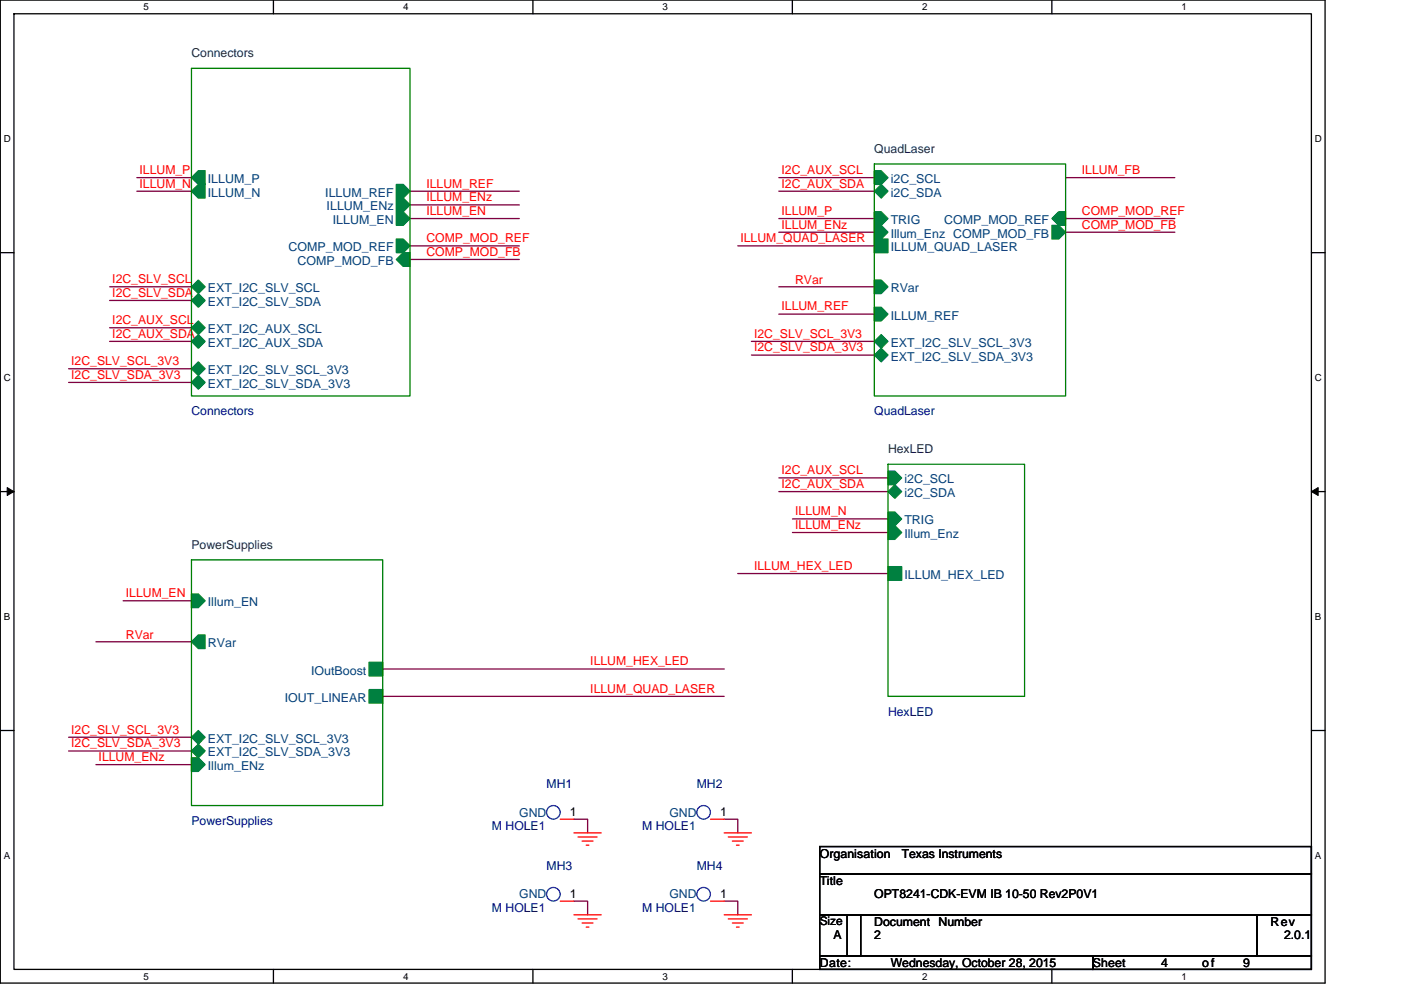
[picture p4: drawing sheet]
<svg xmlns="http://www.w3.org/2000/svg" width="297mm" height="210mm" viewBox="0 0 297 210" stroke-linecap="round" stroke-linejoin="round" font-family="sans-serif">
<path d="M.1 0h280.8v208.5h-280.8zM3 2.9h275v202.7h-275z" fill="none" stroke="#000" stroke-width=".28"/>
<g fill="#fff">
<path d="M30.5 .3h1.1v2.3h-1.1z"/>
<path d="M30.5 205.9h1.1v2.3h-1.1z"/>
</g>
<path d="M58 0v2.9M58 205.6v2.9" fill="none" stroke="#000" stroke-width=".28"/>
<g fill="#fff">
<path d="M85.5 .3h1.1v2.3h-1.1z"/>
<path d="M85.5 205.9h1.1v2.3h-1.1z"/>
</g>
<path d="M113 0v2.9M113 205.6v2.9" fill="none" stroke="#000" stroke-width=".28"/>
<g fill="#fff">
<path d="M140.5 .3h1.1v2.3h-1.1z"/>
<path d="M140.5 205.9h1.1v2.3h-1.1z"/>
</g>
<path d="M168 0v2.9M168 205.6v2.9" fill="none" stroke="#000" stroke-width=".28"/>
<g fill="#fff">
<path d="M195.5 .3h1.2v2.3h-1.2z"/>
<path d="M195.5 205.9h1.2v2.3h-1.2z"/>
</g>
<path d="M223 0v2.9M223 205.6v2.9" fill="none" stroke="#000" stroke-width=".28"/>
<g fill="#fff">
<path d="M250.5 .3h1.2v2.3h-1.2z"/>
<path d="M250.5 205.9h1.2v2.3h-1.2z"/>
<path d="M.8 28.3h1.5v2.3h-1.5z"/>
<path d="M278.8 28.3h1.5v2.3h-1.5z"/>
<path d="M.8 78.9h1.5v2.3h-1.5z"/>
<path d="M278.8 78.9h1.5v2.3h-1.5z"/>
</g>
<path d="M.1 53.6h2.9M278 53.6h2.9" fill="none" stroke="#000" stroke-width=".28"/>
<g fill="#fff">
<path d="M.8 129.6h1.4v2.3h-1.4z"/>
<path d="M278.8 129.6h1.4v2.3h-1.4z"/>
</g>
<path d="M.1 104.3h2.9M278 104.3h2.9" fill="none" stroke="#000" stroke-width=".28"/>
<path d="M1.5 103.4l1.5 .9-1.5 .8zM278 104.3l1.5-.9v1.7z" fill="#000" stroke="#000" stroke-width=".21"/>
<g fill="#fff">
<path d="M.8 180.3h1.4v2.3h-1.4z"/>
<path d="M278.8 180.3h1.4v2.3h-1.4z"/>
</g>
<path d="M.1 154.9h2.9M278 154.9h2.9M173.8 179.6h104.2v5.7h-104.2zM173.8 194h8.7v8.7h-8.7zM173.8 185.3h104.2v8.7h-104.2zM179.6 194h86.9v8.7h-86.9zM266.5 194h11.5v8.7h-11.5zM173.8 202.7h57.9v2.9h-57.9zM231.7 202.7h46.3v2.9h-46.3z" fill="none" stroke="#000" stroke-width=".28"/>
<g fill="none" stroke="#800040" stroke-width=".28">
<path d="M29 37.7h11.6M165.1 37.7h20.3M225.9 37.7h23.2M29 40.6h11.6M86.9 43.5h23.2M86.9 40.6h23.2M86.9 46.4h23.2M86.9 52.2h23.2M86.9 55h23.2M156.4 52.2h29M165.1 46.4h20.3M165.1 49.3h20.3"/>
<path d="M165.1 40.6h20.3M225.9 49.3h23.2M225.9 46.4h23.2M14.5 78.2h26.1M23.2 69.5h17.4M23.2 72.4h17.4M23.2 60.8h17.4M23.2 63.7h17.4M159.3 75.3h26.1M159.3 72.4h26.1M165.1 66.6h20.3M165.1 60.8h20.3"/>
<path d="M14.5 81.1h26.1M165.1 101.4h23.2M165.1 104.3h23.2M168 110.1h20.3M168 112.9h20.3M20.3 136.1h20.3M26.1 127.4h14.5M156.4 121.6h31.9M14.5 159.3h26.1M14.5 156.4h26.1M81.1 141.9h72.4M81.1 147.7h72.4"/>
<path d="M20.3 162.2h20.3M121.7 173.8h2.9v2.9M153.5 173.8h2.9v2.9M121.7 191.1h2.9v2.9M153.5 191.1h2.9v2.9"/>
</g>
<g fill="none" stroke="#f00" stroke-width=".28">
<path d="M118.8 173.8h2.9M121.7 176.7h5.8M122.6 177.5h4M123.4 178.4h2.3M124.3 179.3h.6M150.6 173.8h2.9M153.5 176.7h5.8M154.4 177.5h4.1M155.3 178.4h2.3M156.1 179.3h.6M118.8 191.1h2.9M121.7 194h5.8"/>
<path d="M122.6 194.9h4M123.4 195.8h2.3M124.3 196.6h.6M150.6 191.1h2.9M153.5 194h5.8M154.4 194.9h4.1M155.3 195.8h2.3M156.1 196.6h.6"/>
</g>
<g fill="none" stroke="#00f" stroke-width=".28">
<circle cx="117.3" cy="172.3" r="1.44"/>
<circle cx="149.2" cy="172.3" r="1.44"/>
<circle cx="117.3" cy="189.7" r="1.44"/>
<circle cx="149.2" cy="189.7" r="1.44"/>
</g>
<g fill="#008040" stroke="#008040" stroke-width=".28">
<path d="M185.4 36.2h1.4l1.5 1.5-1.5 1.4h-1.4z" fill-rule="evenodd"/>
<path d="M185.4 40.6l1.4-1.5 1.5 1.5-1.5 1.4z" fill-rule="evenodd"/>
<path d="M185.4 44.9h1.4l1.5 1.5-1.5 1.4h-1.4z" fill-rule="evenodd"/>
<path d="M185.4 47.8h1.4l1.5 1.5-1.5 1.4h-1.4z" fill-rule="evenodd"/>
<path d="M185.4 50.7h2.9v2.9h-2.9z" fill-rule="evenodd"/>
<path d="M185.4 65.2h1.4l1.5 1.4-1.5 1.5h-1.4z" fill-rule="evenodd"/>
<path d="M185.4 72.4l1.4-1.4 1.5 1.4-1.5 1.5z" fill-rule="evenodd"/>
<path d="M185.4 59.4h1.4l1.5 1.4-1.5 1.5h-1.4z" fill-rule="evenodd"/>
<path d="M185.4 75.3l1.4-1.4 1.5 1.4-1.5 1.5z" fill-rule="evenodd"/>
<path d="M223 46.4l1.5-1.5h1.4v2.9h-1.4z" fill-rule="evenodd"/>
<path d="M223 47.8h1.5l1.4 1.5-1.4 1.4h-1.5z" fill-rule="evenodd"/>
<path d="M188.3 99.9h1.4l1.5 1.5-1.5 1.4h-1.4z" fill-rule="evenodd"/>
<path d="M188.3 104.3l1.4-1.5 1.5 1.5-1.5 1.4z" fill-rule="evenodd"/>
<path d="M188.3 108.6h1.4l1.5 1.5-1.5 1.4h-1.4z" fill-rule="evenodd"/>
<path d="M188.3 111.5h1.4l1.5 1.4-1.5 1.5h-1.4z" fill-rule="evenodd"/>
<path d="M188.3 120.2h2.9v2.9h-2.9z" fill-rule="evenodd"/>
<path d="M40.6 126h1.5l1.4 1.4-1.4 1.5h-1.5z" fill-rule="evenodd"/>
<path d="M78.2 140.5h2.9v2.9h-2.9z" fill-rule="evenodd"/>
<path d="M78.2 146.3h2.9v2.8h-2.9z" fill-rule="evenodd"/>
<path d="M40.6 136.1l1.5-1.4h1.4v2.9h-1.4z" fill-rule="evenodd"/>
<path d="M40.6 156.4l1.5-1.5 1.4 1.5-1.4 1.4z" fill-rule="evenodd"/>
<path d="M40.6 159.3l1.5-1.5 1.4 1.5-1.4 1.4z" fill-rule="evenodd"/>
<path d="M40.6 160.7h1.5l1.4 1.5-1.4 1.4h-1.5z" fill-rule="evenodd"/>
<path d="M40.6 60.8l1.5-1.4 1.4 1.4-1.4 1.5z" fill-rule="evenodd"/>
<path d="M40.6 72.4l1.5-1.4 1.4 1.4-1.4 1.5z" fill-rule="evenodd"/>
<path d="M40.6 63.7l1.5-1.4 1.4 1.4-1.4 1.5z" fill-rule="evenodd"/>
<path d="M40.6 40.6l1.5-1.5h1.4v2.9h-1.4z" fill-rule="evenodd"/>
<path d="M40.6 37.7l1.5-1.5h1.4v2.9h-1.4z" fill-rule="evenodd"/>
<path d="M40.6 69.5l1.5-1.4 1.4 1.4-1.4 1.5z" fill-rule="evenodd"/>
<path d="M84 39.1h1.5l1.4 1.5-1.4 1.4h-1.5z" fill-rule="evenodd"/>
<path d="M40.6 78.2l1.5-1.4 1.4 1.4-1.4 1.5z" fill-rule="evenodd"/>
<path d="M40.6 81.1l1.5-1.4 1.4 1.4-1.4 1.4z" fill-rule="evenodd"/>
<path d="M84 42h1.5l1.4 1.5-1.4 1.4h-1.5z" fill-rule="evenodd"/>
<path d="M84 44.9h1.5l1.4 1.5-1.4 1.4h-1.5z" fill-rule="evenodd"/>
<path d="M84 50.7h1.5l1.4 1.5-1.4 1.4h-1.5z" fill-rule="evenodd"/>
<path d="M84 55l1.5-1.4h1.4v2.9h-1.4z" fill-rule="evenodd"/>
</g>
<path d="M40.6 14.5h46.3v69.5h-46.3zM185.4 34.8h40.5v49.2h-40.5zM188.3 98.5h28.9v49.2h-28.9zM40.6 118.7h40.5v52.2h-40.5z" fill="none" stroke="#008000" stroke-width=".28"/>
<g font-size="2.6" fill="#004040">
<text x="40.6" y="12.2">Connectors</text>
<text x="185.4" y="32.5">QuadLaser</text>
<text x="188.3" y="96.2">HexLED</text>
<text x="40.6" y="116.4">PowerSupplies</text>
</g>
<g font-size="2.6" fill="#f00">
<text x="29.6" y="36.9">ILLUM_P</text>
<text x="29.6" y="39.8">ILLUM_N</text>
<text x="90.4" y="39.8">ILLUM_REF</text>
<text x="165.7" y="36.9">I2C_AUX_SCL</text>
<text x="165.7" y="39.8">I2C_AUX_SDA</text>
<text x="229.4" y="36.9">ILLUM_FB</text>
<text x="90.4" y="42.7">ILLUM_ENz</text>
<text x="90.4" y="45.6">ILLUM_EN</text>
<text x="165.7" y="45.6">ILLUM_P</text>
<text x="229.4" y="45.6">COMP_MOD_REF</text>
<text x="90.4" y="51.4">COMP_MOD_REF</text>
<text x="157" y="51.4">ILLUM_QUAD_LASER</text>
<text x="165.7" y="48.5">ILLUM_ENz</text>
<text x="229.4" y="48.5">COMP_MOD_FB</text>
<text x="90.4" y="54.3">COMP_MOD_FB</text>
<text x="23.8" y="60">I2C_SLV_SCL</text>
<text x="23.8" y="62.9">I2C_SLV_SDA</text>
<text x="165.7" y="65.8">ILLUM_REF</text>
<text x="168.6" y="60.3">RVar</text>
<text x="23.8" y="68.7">I2C_AUX_SCL</text>
<text x="23.8" y="71.6">I2C_AUX_SDA</text>
<text x="159.9" y="71.6">I2C_SLV_SCL_3V3</text>
<text x="15.1" y="77.4">I2C_SLV_SCL_3V3</text>
<text x="159.9" y="74.5">I2C_SLV_SDA_3V3</text>
<text x="15.1" y="80.3">I2C_SLV_SDA_3V3</text>
<text x="165.7" y="100.6">I2C_AUX_SCL</text>
<text x="165.7" y="103.5">I2C_AUX_SDA</text>
<text x="168.6" y="109.3">ILLUM_N</text>
<text x="168.6" y="112.2">ILLUM_ENz</text>
<text x="159.9" y="120.9">ILLUM_HEX_LED</text>
<text x="26.7" y="126.6">ILLUM_EN</text>
<text x="26.7" y="135.6">RVar</text>
<text x="125.2" y="141.1">ILLUM_HEX_LED</text>
<text x="125.2" y="146.9">ILLUM_QUAD_LASER</text>
<text x="15.1" y="155.6">I2C_SLV_SCL_3V3</text>
<text x="15.1" y="158.5">I2C_SLV_SDA_3V3</text>
<text x="20.9" y="161.4">ILLUM_ENz</text>
</g>
<g font-size="2.6" fill="#004080">
<text x="44.1" y="41.7">ILLUM_N</text>
<text x="44.1" y="38.8">ILLUM_P</text>
<text x="69" y="41.7">ILLUM_REF</text>
<text x="188.8" y="38.8">i2C_SCL</text>
<text x="188.8" y="41.7">i2C_SDA</text>
<text x="69.3" y="44.6">ILLUM_ENz</text>
<text x="70.6" y="47.5">ILLUM_EN</text>
<text x="188.8" y="47.5">TRIG</text>
<text x="200.2" y="47.5">COMP_MOD_REF</text>
<text x="61.2" y="53.3">COMP_MOD_REF</text>
<text x="188.8" y="50.4">Illum_Enz COMP_MOD_FB</text>
<text x="188.8" y="53.3">ILLUM_QUAD_LASER</text>
<text x="63.1" y="56.2">COMP_MOD_FB</text>
<text x="44.1" y="62">EXT_I2C_SLV_SCL</text>
<text x="44.1" y="64.9">EXT_I2C_SLV_SDA</text>
<text x="188.8" y="62">RVar</text>
<text x="44.1" y="70.7">EXT_I2C_AUX_SCL</text>
<text x="188.8" y="67.8">ILLUM_REF</text>
<text x="44.1" y="73.6">EXT_I2C_AUX_SDA</text>
<text x="188.8" y="73.6">EXT_I2C_SLV_SCL_3V3</text>
<text x="188.8" y="76.5">EXT_I2C_SLV_SDA_3V3</text>
<text x="44.1" y="79.4">EXT_I2C_SLV_SCL_3V3</text>
<text x="44.1" y="82.3">EXT_I2C_SLV_SDA_3V3</text>
<text x="191.7" y="102.5">i2C_SCL</text>
<text x="191.7" y="105.4">i2C_SDA</text>
<text x="191.7" y="111.2">TRIG</text>
<text x="191.7" y="114.1">Illum_Enz</text>
<text x="191.7" y="122.8">ILLUM_HEX_LED</text>
<text x="44.1" y="128.6">Illum_EN</text>
<text x="44.1" y="137.3">RVar</text>
<text x="66" y="143.1">IOutBoost</text>
<text x="60.4" y="148.9">IOUT_LINEAR</text>
<text x="44.1" y="157.5">EXT_I2C_SLV_SCL_3V3</text>
<text x="44.1" y="160.4">EXT_I2C_SLV_SDA_3V3</text>
<text x="44.1" y="163.3">Illum_ENz</text>
<text x="110.1" y="173.2">GND</text>
<text x="141.9" y="173.2">GND</text>
<text x="110.1" y="190.6">GND</text>
<text x="141.9" y="190.6">GND</text>
</g>
<g font-size="2.6" fill="#000080">
<text x="40.6" y="88.1">Connectors</text>
<text x="185.4" y="88.1">QuadLaser</text>
<text x="188.3" y="151.8">HexLED</text>
<text x="115.9" y="167.1">MH1</text>
<text x="147.7" y="167.1">MH2</text>
<text x="40.6" y="174.9">PowerSupplies</text>
<text x="104.3" y="176.1">M HOLE1</text>
<text x="136.2" y="176.1">M HOLE1</text>
<text x="115.9" y="184.5">MH3</text>
<text x="147.7" y="184.5">MH4</text>
<text x="104.3" y="193.5">M HOLE1</text>
<text x="136.2" y="193.5">M HOLE1</text>
</g>
<g font-size="2.6">
<text x="120.8" y="173.2">1</text>
<text x="152.7" y="173.2">1</text>
<text x="173.8" y="181.9">Organisation</text>
<text x="191.2" y="181.9">Texas Instruments</text>
<text x="120.8" y="190.5">1</text>
<text x="152.7" y="190.5">1</text>
<text x="173.8" y="187.7">Title</text>
<text x="185.4" y="190.6">OPT8241-CDK-EVM IB 10-50 Rev2P0V1</text>
<text x="185.4" y="196.4">Document Number</text>
<text x="269.4" y="196.4">Rev</text>
<text x="176.7" y="199.3">A</text>
<text x="185.4" y="199.3">2</text>
<text x="272.2" y="199.3">2.0.1</text>
<text x="173.8" y="205">Date:</text>
<text x="188.9" y="205">Wednesday, October 28, 2015</text>
<text x="231.7" y="205">Sheet</text>
<text x="246.2" y="205">4</text>
<text x="254.9" y="205">of</text>
<text x="263.6" y="205">9</text>
</g>
<text font-size="2.5" x="173.8" y="196.3">Size</text>
<g font-size="2.1">
<text x="30.5" y="2.2">5</text>
<text x="85.5" y="2.2">4</text>
<text x="140.5" y="2.2">3</text>
<text x="195.5" y="2.2">2</text>
<text x="250.5" y="2.2">1</text>
<text x=".8" y="30.1">D</text>
<text x="278.8" y="30.1">D</text>
<text x=".8" y="80.8">C</text>
<text x="278.8" y="80.8">C</text>
<text x=".8" y="131.4">B</text>
<text x="278.8" y="131.4">B</text>
<text x=".8" y="182.1">A</text>
<text x="278.8" y="182.1">A</text>
<text x="30.5" y="207.8">5</text>
<text x="85.5" y="207.8">4</text>
<text x="140.5" y="207.8">3</text>
<text x="195.5" y="207.8">2</text>
<text x="250.5" y="207.8">1</text>
</g>
</svg>
